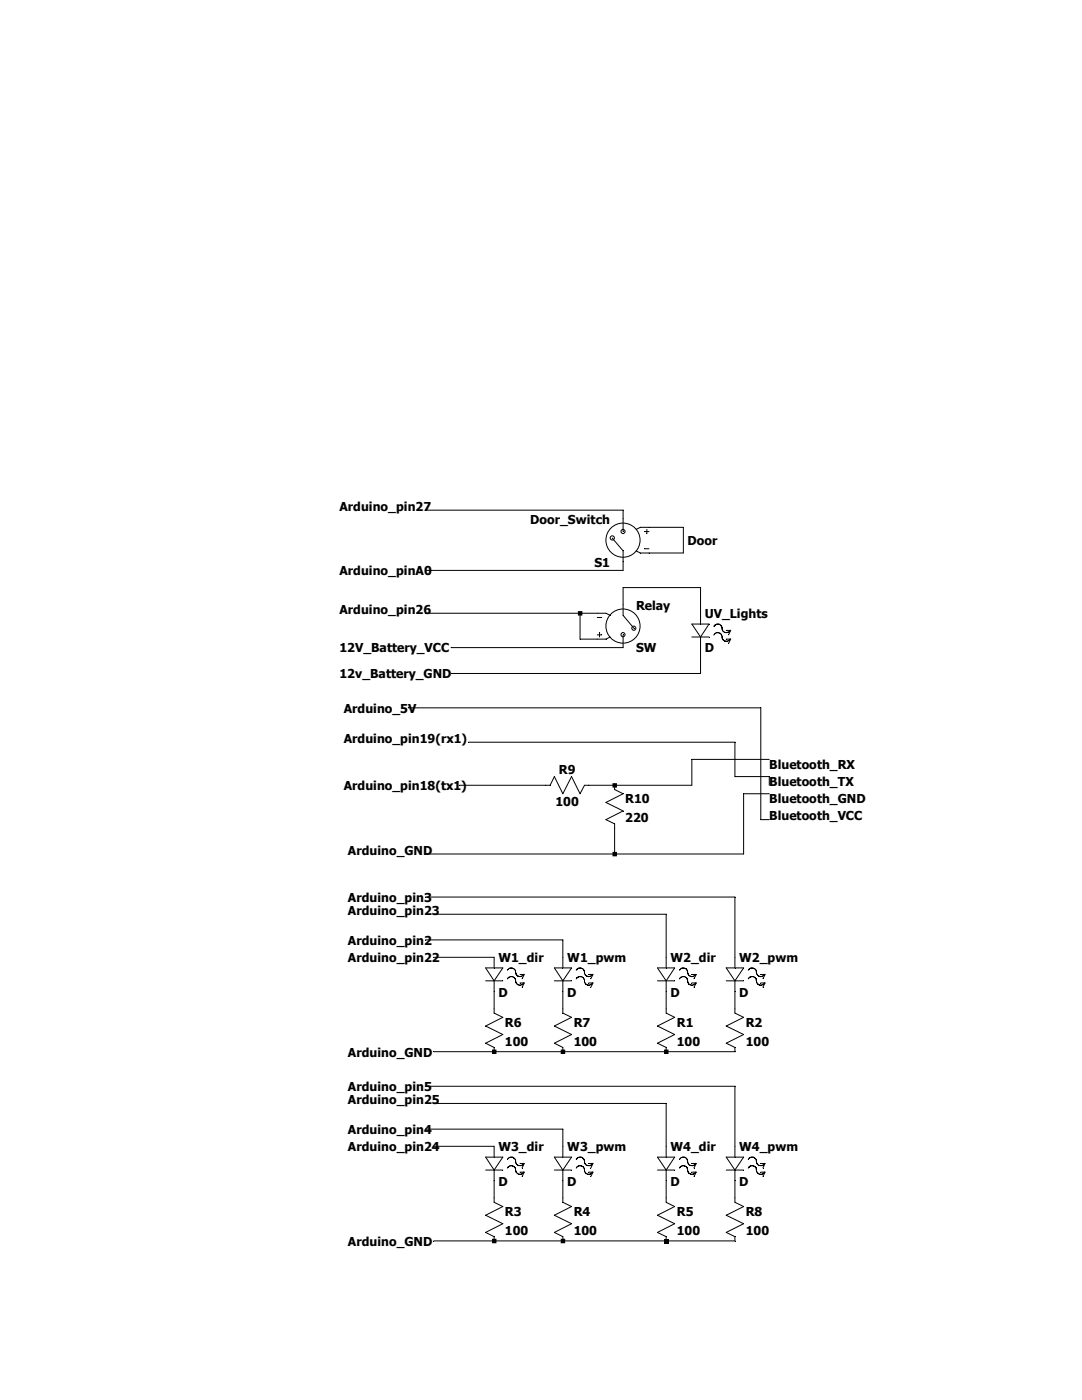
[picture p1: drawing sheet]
<svg xmlns="http://www.w3.org/2000/svg" width="216mm" height="279mm" viewBox="0 0 216 279" stroke-linecap="round" stroke-linejoin="round" font-family="sans-serif">
<g fill="none" stroke="#000" stroke-width=".2">
<path d="M84.9 101.8h39.4v4.3M122.2 107.4l2.1 2.5v3.9h-39.4M126.9 105.7l.9-.5h8.6v5.2h-8.6l-.9-.5M128.6 106.1h.9M128.6 109.5h.9M129.1 105.7v.8M84.9 122.4h36l.9 .4M115.7 122.4v5.2h5.2l.9-.5M119.2 126.7h.9M119.2 123.2h.9M119.6 126.2v.9M124.3 126.7v2.5h-34.3"/>
<path d="M138 127.1h3.5M138 124.5h3.5l-1.7 2.6zM139.8 124.5v-7.2h-15.5v5.5l2.2 2.6M139.8 127.1v7.3h-49.8M142.5 125a.89 .89 0 0 1 1-.4 .89 .89 0 0 1 .6 1 .83 .83 0 0 0 1.2 .6l.4-.4M142.5 126.7a.85 .85 0 0 1 1-.4 .85 .85 0 0 1 .6 .9 .89 .89 0 0 0 .7 .7 .89 .89 0 0 0 .9-.4M144.9 127.6h.9l-.4 .8M144.9 125.8h.9l-.4 .9M81.4 141.3h70.4v22.3h1.7M93.5 148.1h53.1v6.9h6.9v1.7M122.6 156.7v.9l1.7 .8-3.4 1.7 3.4 1.7-3.4 1.8 1.7 .8v6M153.5 151.6h-15.5v5.1h-21.4l-.9 1.7-1.7-3.4-1.7 3.4-1.7-3.4-.8 1.7h-18.1"/>
<path d="M153.5 158.4h-5.1v12h-63.5M84.9 179h61.7v14.2M84.9 187.6h27.4v5.6M86.6 191.1h12v2.1M86.6 182.5h46.3v10.7M96.9 195.7h3.4M96.9 193.2h3.4l-1.7 2.5zM98.6 195.7v6.5l1.7 .8-3.4 1.8 3.4 1.7-3.4 1.7 1.7 .8v.9M101.3 193.6a.93 .93 0 0 1 1.1-.3 .93 .93 0 0 1 .6 1.1 .89 .89 0 0 0 1.5 0M101.3 195.4a.88 .88 0 0 1 1.2-.3l.3 .3a.93 .93 0 0 0 .6 1.1 .93 .93 0 0 0 1.1-.4M103.8 194.5h.8l-.4 .8M103.8 196.2h.8l-.4 .8"/>
<path d="M110.6 195.7h3.4M110.6 193.2h3.4l-1.7 2.5zM112.3 195.7v6.5l1.7 .8-3.4 1.8 3.4 1.7-3.4 1.7 1.7 .8v.9M115 193.6a.93 .93 0 0 1 1.1-.3 .93 .93 0 0 1 .6 1.1l.6 .5a.83 .83 0 0 0 .9-.5M115 195.4a.92 .92 0 0 1 1.4-.3l.1 .3a1.22 1.22 0 0 0 .7 1.2 .84 .84 0 0 0 1-.5M117.5 194.5h.8l-.4 .8M117.5 196.2h.8l-.4 .8M131.2 195.7h3.4M131.2 193.2h3.4l-1.7 2.5zM132.9 195.7v6.5l1.7 .8-3.4 1.8 3.4 1.7-3.4 1.7 1.7 .8v.9M135.6 193.6a.9 .9 0 0 1 1.1-.3 .9 .9 0 0 1 .5 1 .84 .84 0 0 0 .8 .6 .84 .84 0 0 0 .8-.5M135.6 195.4a.89 .89 0 0 1 1.1-.5 .89 .89 0 0 1 .5 1.1 .83 .83 0 0 0 1.2 .5l.4-.4"/>
<path d="M138 194.5h.9l-.4 .8M138 196.2h.9l-.4 .8M144.9 195.7h3.5M144.9 193.2h3.5l-1.8 2.5zM146.6 195.7v6.5l1.8 .8-3.5 1.8 3.5 1.7-3.5 1.7 1.7 .8v.9h-60M149.3 193.6a.9 .9 0 0 1 1.1-.3 .9 .9 0 0 1 .6 1 .89 .89 0 0 0 .7 .6 .89 .89 0 0 0 .9-.5M149.3 195.4a.89 .89 0 0 1 1.1-.5 .89 .89 0 0 1 .6 1.1v.1a.86 .86 0 0 0 1.3 .4l.3-.4M151.8 194.5h.9l-.5 .8M151.8 196.2h.9l-.5 .8M84.9 216.8h61.7v14.1M84.9 225.3h27.4v5.6M86.6 228.8h12v2.1"/>
<path d="M86.6 220.2h46.3v10.7M96.9 233.5h3.4M96.9 230.9h3.4l-1.7 2.6zM98.6 233.5v6.4l1.7 .9-3.4 1.7 3.4 1.7-3.4 1.8 1.7 .8v.8M101.3 231.4a.84 .84 0 0 1 .9-.5 .84 .84 0 0 1 .7 .9 .87 .87 0 0 0 1.3 .7l.3-.3M101.3 233.1a.89 .89 0 0 1 1.2-.3l.3 .4a.92 .92 0 0 0 .5 1 .92 .92 0 0 0 1.1-.2l.1-.1M103.8 232.2h.8l-.4 .9M103.8 233.9h.8l-.4 .9M110.6 233.5h3.4M110.6 230.9h3.4l-1.7 2.6zM112.3 233.5v6.4l1.7 .9-3.4 1.7 3.4 1.7-3.4 1.8 1.7 .8v.8M115 231.4a.88 .88 0 0 1 .9-.5 .88 .88 0 0 1 .7 .7 .86 .86 0 0 0 1.1 1l.5-.4"/>
<path d="M115 233.1a.89 .89 0 0 1 .9-.4 .89 .89 0 0 1 .7 .7 .85 .85 0 0 0 .6 .9 .85 .85 0 0 0 1-.4M117.5 232.2h.8l-.4 .9M117.5 233.9h.8l-.4 .9M131.2 233.5h3.4M131.2 230.9h3.4l-1.7 2.6zM132.9 233.5v6.4l1.7 .9-3.4 1.7 3.4 1.7-3.4 1.8 1.7 .8v.8M135.6 231.4a.89 .89 0 0 1 1.1-.4 .89 .89 0 0 1 .5 1l.1 .1a.88 .88 0 0 0 1.1 .5l.4-.4M135.6 233.1a.85 .85 0 0 1 1-.4 .85 .85 0 0 1 .6 .9 .86 .86 0 0 0 .7 .7 .86 .86 0 0 0 .9-.4M138 232.2h.9l-.4 .9M138 233.9h.9l-.4 .9M144.9 233.5h3.5M144.9 230.9h3.5l-1.8 2.6z"/>
<path d="M146.6 233.5v6.4l1.8 .9-3.5 1.7 3.5 1.7-3.5 1.8 1.7 .8v.8h-60M149.3 231.4a.89 .89 0 0 1 1.1-.4 .89 .89 0 0 1 .6 1 .89 .89 0 0 0 1.4 .5l.2-.3M149.3 233.1a.89 .89 0 0 1 1.3-.3l.3 .4a.92 .92 0 0 0 .5 1 .92 .92 0 0 0 1.1-.2l.1-.1M151.8 232.2h.9l-.5 .9M151.8 233.9h.9l-.5 .9"/>
<circle cx="122.2" cy="107.4" r=".42"/>
<circle cx="124.3" cy="106.1" r=".41"/>
<circle cx="124.3" cy="107.8" r="3.4"/>
<circle cx="124.3" cy="126.7" r=".41"/>
<circle cx="124.3" cy="124.9" r="3.4"/>
<circle cx="126.5" cy="125.4" r=".41"/>
</g>
<path d="M132.5 247.2h.9v.9h-.9z" fill="#000"/>
<path d="M98.2 209.5h.9v.9h-.9zM98.2 247.2h.9v.9h-.9zM111.9 209.5h.9v.9h-.9zM111.9 247.2h.9v.9h-.9zM115.3 122h.9v.9h-.9zM122.2 156.3h.9v.9h-.9zM122.2 170h.9v.9h-.9zM132.5 209.5h.9v.9h-.9z" fill-rule="evenodd" fill="#000"/>
<g font-size="2.5">
<text x="67.7" y="101.9">Arduino_pin27</text>
<text x="105.8" y="104.5">Door_Switch</text>
<text x="118.6" y="113.1">S1</text>
<text x="137.2" y="108.8">Door</text>
<text x="67.7" y="114.8">Arduino_pinA0</text>
<text x="67.7" y="122.5">Arduino_pin26</text>
<text x="126.9" y="121.7">Relay</text>
<text x="140.6" y="123.4">UV_Lights</text>
<text x="67.7" y="130.2">12V_Battery_VCC</text>
<text x="126.9" y="130.2">SW</text>
<text x="140.6" y="130.2">D</text>
<text x="67.7" y="135.4">12v_Battery_GND</text>
<text x="68.6" y="142.2">Arduino_5V</text>
<text x="68.6" y="148.3">Arduino_pin19(rx1)</text>
<text x="111.5" y="154.5">R9</text>
<text x="153.5" y="153.4">Bluetooth_RX</text>
<text x="68.6" y="157.7">Arduino_pin18(tx1)</text>
<text x="110.8" y="160.9">100</text>
<text x="124.8" y="160.3">R10</text>
<text x="153.5" y="156.8">Bluetooth_TX</text>
<text x="153.5" y="160.3">Bluetooth_GND</text>
<text x="124.8" y="164.1">220</text>
<text x="153.5" y="163.7">Bluetooth_VCC</text>
<text x="69.4" y="170.6">Arduino_GND</text>
<text x="69.4" y="180">Arduino_pin3</text>
<text x="69.4" y="182.6">Arduino_pin23</text>
<text x="69.4" y="188.6">Arduino_pin2</text>
<text x="69.4" y="192">Arduino_pin22</text>
<text x="99.4" y="192">W1_dir</text>
<text x="113.2" y="192">W1_pwm</text>
<text x="133.8" y="192">W2_dir</text>
<text x="147.5" y="192">W2_pwm</text>
<text x="99.4" y="198.9">D</text>
<text x="113.2" y="198.9">D</text>
<text x="133.8" y="198.9">D</text>
<text x="147.5" y="198.9">D</text>
<text x="100.8" y="204.9">R6</text>
<text x="100.8" y="208.7">100</text>
<text x="114.5" y="204.9">R7</text>
<text x="114.5" y="208.7">100</text>
<text x="135" y="204.9">R1</text>
<text x="135" y="208.7">100</text>
<text x="148.8" y="204.9">R2</text>
<text x="148.8" y="208.7">100</text>
<text x="69.4" y="210.9">Arduino_GND</text>
<text x="69.4" y="217.8">Arduino_pin5</text>
<text x="69.4" y="220.3">Arduino_pin25</text>
<text x="69.4" y="226.3">Arduino_pin4</text>
<text x="69.4" y="229.7">Arduino_pin24</text>
<text x="99.4" y="229.7">W3_dir</text>
<text x="113.2" y="229.7">W3_pwm</text>
<text x="133.8" y="229.7">W4_dir</text>
<text x="147.5" y="229.7">W4_pwm</text>
<text x="99.4" y="236.6">D</text>
<text x="113.2" y="236.6">D</text>
<text x="133.8" y="236.6">D</text>
<text x="147.5" y="236.6">D</text>
<text x="100.8" y="242.6">R3</text>
<text x="114.5" y="242.6">R4</text>
<text x="135" y="242.6">R5</text>
<text x="148.8" y="242.6">R8</text>
<text x="69.4" y="248.6">Arduino_GND</text>
<text x="100.8" y="246.5">100</text>
<text x="114.5" y="246.5">100</text>
<text x="135" y="246.5">100</text>
<text x="148.8" y="246.5">100</text>
</g>
</svg>
